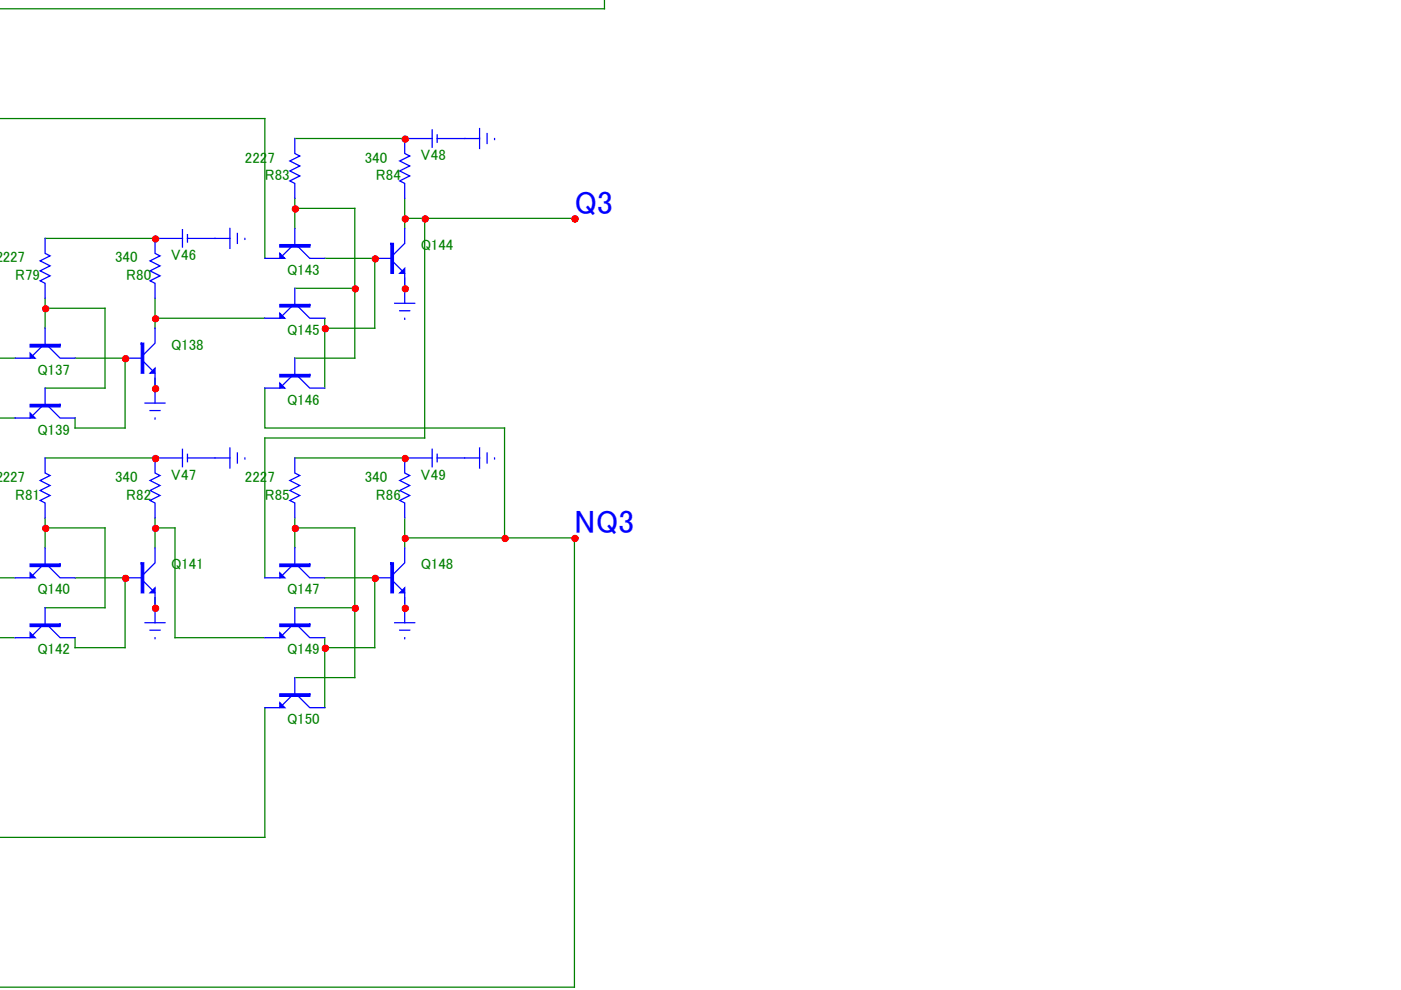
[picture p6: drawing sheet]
<svg xmlns="http://www.w3.org/2000/svg" width="297mm" height="210mm" viewBox="0 0 297 210" stroke-linecap="round" stroke-linejoin="round" font-family="sans-serif">
<g fill="none" stroke="#008000" stroke-width=".26">
<path d="M128.2 -.1v2h-128.2M0 25.1h56.2v29.7M62.5 29.4h23.3M9.6 50.6h23.3M62.5 42.1v6.4M62.5 44.2h12.7v17M68.9 54.8h10.6v14.8h-10.6M85.8 42.1v6.4M85.8 59v2.2M85.8 46.3h36M90 46.3v46.6h-33.8v29.7M0 76h3.2"/>
<path d="M9.6 63.3v6.3M9.6 65.4h12.7v16.9h-12.7M15.9 76h10.6v14.8h-10.6v-2.1M32.9 63.3v6.3M32.9 67.5h23.3M62.5 61.2h12.7v14.8h-12.7M68.9 67.5v14.8M0 88.7h3.2M9.6 97.1h23.3M32.9 80.2v2.1M56.2 82.3v8.5h50.8v23.3h14.8v95.3h-121.8M62.5 97.1h23.3"/>
<path d="M9.6 109.9v6.3M9.6 112h12.7v16.9h-12.7M32.9 109.9v2.1h4.2v23.3h19.1M32.9 112v4.2M62.5 112h12.7v16.9M62.5 109.9v6.3M85.8 109.9v4.2h21.2M85.8 114.1v2.1M0 122.6h3.2M0 135.3h3.2M15.9 122.6h10.6v14.8h-10.6v-2.1M32.9 126.8v2.1"/>
<path d="M62.5 128.9h12.7v14.8h-12.7M68.9 122.6h10.6v14.8h-10.6M68.9 135.3v14.8M85.8 126.8v2.1M56.2 150.1v27.5h-56.2"/>
</g>
<g fill="none" stroke="#00f" stroke-width=".26">
<path d="M62.5 29.4v3.2l1.1 .5-2.2 1 2.2 1.1-2.2 1.1 2.2 1-2.2 1.1 1.1 .5v3.2M91.6 29.4h-5.8v3.2l1.1 .5-2.2 1 2.2 1.1-2.2 1.1 2.2 1-2.2 1.1 1.1 .5v3.2M91.6 27.5v3.7M92.7 29.4h9M92.7 28.6v1.6M101.7 27.3v4.2M103.3 28.3v2.1M104.9 29.4h.1M9.6 50.6v3.1l1 .6-2.1 1 2.1 1.1-2.1 1 2.1 1.1-2.1 1.1 1.1 .5v3.2M38.7 50.6h-5.8v3.1l1 .6-2.1 1 2.1 1.1-2.1 1 2.1 1.1-2.1 1.1 1.1 .5v3.2M38.7 48.7v3.7M39.7 50.6h9"/>
<path d="M39.7 49.8v1.6M48.7 48.5v4.2M50.3 49.5v2.1M51.9 50.6h.1M62 52.2l-2.7 2.6h-3.1M62.5 48.5v3.4M63 52.2l2.7 2.6h3.2M79.5 54.8h3.4M83.2 55.3l2.6 2.7v6.3M85.8 48.5v3.1l-2.6 2.7M9 73.3l-2.6 2.7h-3.2M9.6 69.6v3.4"/>
<path d="M10.1 73.3l2.6 2.7h3.2M26.5 76h3.4M30.2 76.5l2.7 2.6v6.4M32.9 69.6v3.2l-2.7 2.6M62 64.9l-2.7 2.6h-3.1M62 79.7l-2.7 2.6h-3.1M62.5 61.2v3.4M62.5 76v3.4M63 64.9l2.7 2.6h3.2M63 79.7l2.7 2.6h3.2M83.7 64.3h4.2M84.7 65.9h2.2"/>
<path d="M85.8 67.5h.1M9 86l-2.6 2.7h-3.2M9.6 97.1v3.2l1 .6-2.1 1 2.1 1.1-2.1 1 2.1 1.1-2.1 1.1 1.1 .5v3.2M9.6 82.3v3.5M10.1 86l2.6 2.7h3.2M30.8 85.5h4.2M31.8 87.1h2.1M32.9 88.7h.1M38.7 97.1h-5.8v3.2l1 .6-2.1 1 2.1 1.1-2.1 1 2.1 1.1-2.1 1.1 1.1 .5v3.2M38.7 95.3v3.7M39.7 96.4v1.5M39.7 97.1h9"/>
<path d="M48.7 95v4.3M50.3 96.1v2.1M51.9 97.1h.1M62.5 97.1v3.2l1.1 .6-2.2 1 2.2 1.1-2.2 1 2.2 1.1-2.2 1.1 1.1 .5v3.2M91.6 97.1h-5.8v3.2l1.1 .6-2.2 1 2.2 1.1-2.2 1 2.2 1.1-2.2 1.1 1.1 .5v3.2M91.6 95.3v3.7M92.7 97.1h9M92.7 96.4v1.5M101.7 95v4.3M103.3 96.1v2.1M104.9 97.1h.1M9 119.9l-2.6 2.7h-3.2"/>
<path d="M9.6 116.2v3.4M10.1 119.9l2.6 2.7h3.2M32.9 116.2v3.2l-2.7 2.6M62 119.9l-2.7 2.7h-3.1M62.5 116.2v3.4M63 119.9l2.7 2.7h3.2M85.8 116.2v3.2l-2.6 2.6M9 132.6l-2.6 2.7h-3.2M9.6 128.9v3.5M10.1 132.6l2.6 2.7h3.2M26.5 122.6h3.4M30.2 123.1l2.7 2.6v6.4"/>
<path d="M30.8 132.1h4.2M31.8 133.7h2.1M32.9 135.3h.1M62 132.6l-2.7 2.7h-3.1M62.5 128.9v3.5M63 132.6l2.7 2.7h3.2M79.5 122.6h3.4M83.2 123.1l2.6 2.6v6.4M83.7 132.1h4.2M84.7 133.7h2.2M85.8 135.3h.1M62 147.4l-2.7 2.7h-3.1"/>
<path d="M62.5 143.7v3.5M63 147.4l2.7 2.7h3.2"/>
</g>
<g fill="#00f" stroke="#00f" stroke-width=".26">
<path d="M6.4 73v.6h6.3v-.6z" fill-rule="evenodd"/>
<path d="M6.4 74.9l1 1.1h-1z" fill-rule="evenodd"/>
<path d="M29.9 72.8h.6v6.3h-.6z" fill-rule="evenodd"/>
<path d="M32.9 78.1v1h-1.1z" fill-rule="evenodd"/>
<path d="M6.4 85.8v.5h6.3v-.5z" fill-rule="evenodd"/>
<path d="M6.4 87.6l1 1.1h-1z" fill-rule="evenodd"/>
<path d="M6.4 119.6v.6h6.3v-.6z" fill-rule="evenodd"/>
<path d="M6.4 121.5l1 1.1h-1z" fill-rule="evenodd"/>
<path d="M29.9 119.4h.6v6.3h-.6z" fill-rule="evenodd"/>
<path d="M32.9 124.7v1h-1.1z" fill-rule="evenodd"/>
<path d="M6.4 132.4v.5h6.3v-.5z" fill-rule="evenodd"/>
<path d="M6.4 134.2l1 1.1h-1z" fill-rule="evenodd"/>
<path d="M59.3 51.9v.5h6.4v-.5z" fill-rule="evenodd"/>
<path d="M59.3 53.7l1.1 1.1h-1.1z" fill-rule="evenodd"/>
<path d="M82.9 51.6h.5v6.4h-.5z" fill-rule="evenodd"/>
<path d="M84.7 58l1.1-1.1v1.1z" fill-rule="evenodd"/>
<path d="M59.3 64.6v.5h6.4v-.5z" fill-rule="evenodd"/>
<path d="M59.3 66.4l1.1 1.1h-1.1z" fill-rule="evenodd"/>
<path d="M59.3 79.4v.5h6.4v-.5z" fill-rule="evenodd"/>
<path d="M59.3 81.3l1.1 1h-1.1z" fill-rule="evenodd"/>
<path d="M59.3 119.6v.6h6.4v-.6z" fill-rule="evenodd"/>
<path d="M59.3 121.5l1.1 1.1h-1.1z" fill-rule="evenodd"/>
<path d="M82.9 119.4h.5v6.3h-.5z" fill-rule="evenodd"/>
<path d="M85.8 124.7v1h-1.1z" fill-rule="evenodd"/>
<path d="M59.3 132.4v.5h6.4v-.5z" fill-rule="evenodd"/>
<path d="M59.3 134.2l1.1 1.1h-1.1z" fill-rule="evenodd"/>
<path d="M59.3 147.2v.5h6.4v-.5z" fill-rule="evenodd"/>
<path d="M59.3 149l1.1 1.1h-1.1z" fill-rule="evenodd"/>
</g>
<g fill="#f00" stroke="#f00" stroke-width=".26">
<circle cx="85.9" cy="29.5" r=".65"/>
<circle cx="62.6" cy="44.3" r=".66"/>
<circle cx="85.9" cy="46.4" r=".65"/>
<circle cx="90.1" cy="46.4" r=".65"/>
<circle cx="33" cy="50.7" r=".65"/>
<circle cx="79.6" cy="54.9" r=".65"/>
<circle cx="75.3" cy="61.3" r=".65"/>
<circle cx="85.9" cy="61.3" r=".65"/>
<circle cx="9.7" cy="65.5" r=".65"/>
<circle cx="33" cy="67.6" r=".65"/>
<circle cx="69" cy="69.7" r=".65"/>
<circle cx="26.6" cy="76.1" r=".65"/>
<circle cx="33" cy="82.4" r=".65"/>
<circle cx="33" cy="97.3" r=".65"/>
<circle cx="85.9" cy="97.3" r=".65"/>
<circle cx="9.7" cy="112.1" r=".65"/>
<circle cx="33" cy="112.1" r=".65"/>
<circle cx="62.6" cy="112.1" r=".65"/>
<circle cx="85.9" cy="114.2" r=".65"/>
<circle cx="107.1" cy="114.2" r=".65"/>
<circle cx="26.6" cy="122.7" r=".65"/>
<circle cx="79.6" cy="122.7" r=".65"/>
<circle cx="33" cy="129" r=".65"/>
<circle cx="75.3" cy="129" r=".65"/>
<circle cx="85.9" cy="129" r=".65"/>
<circle cx="69" cy="137.5" r=".66"/>
<circle cx="121.9" cy="46.4" r=".66"/>
<circle cx="121.9" cy="114.2" r=".65"/>
</g>
<g font-size="6.9" fill="#00f">
<text x="121.8" y="45.3">Q3</text>
<text x="121.8" y="113.1">NQ3</text>
</g>
<g font-size="3.2" fill="#008000">
<text x="51.9" y="34.5">2227</text>
<text x="77.3" y="34.5">340</text>
<text x="89.2" y="34">V48</text>
<text x="56.2" y="38.2">R83</text>
<text x="79.7" y="38.2">R84</text>
<text x="89.2" y="53">Q144</text>
<text x=".6" y="55.7">227</text>
<text x="3.2" y="59.4">R79</text>
<text x="24.4" y="55.7">340</text>
<text x="26.8" y="59.4">R80</text>
<text x="36.3" y="55.1">V46</text>
<text x="60.9" y="58.3">Q143</text>
<text x="60.9" y="71">Q145</text>
<text x="36.3" y="74.2">Q138</text>
<text x="8" y="79.5">Q137</text>
<text x="60.9" y="85.9">Q146</text>
<text x="8" y="92.2">Q139</text>
<text x="36.3" y="101.7">V47</text>
<text x="89.2" y="101.7">V49</text>
<text x=".6" y="102.3">227</text>
<text x="3.2" y="106">R81</text>
<text x="24.4" y="102.3">340</text>
<text x="26.8" y="106">R82</text>
<text x="51.9" y="102.3">2227</text>
<text x="56.2" y="106">R85</text>
<text x="77.3" y="102.3">340</text>
<text x="79.7" y="106">R86</text>
<text x="36.3" y="120.8">Q141</text>
<text x="89.2" y="120.8">Q148</text>
<text x="8" y="126.1">Q140</text>
<text x="60.9" y="126.1">Q147</text>
<text x="8" y="138.8">Q142</text>
<text x="60.9" y="138.8">Q149</text>
<text x="60.9" y="153.6">Q150</text>
</g>
</svg>
